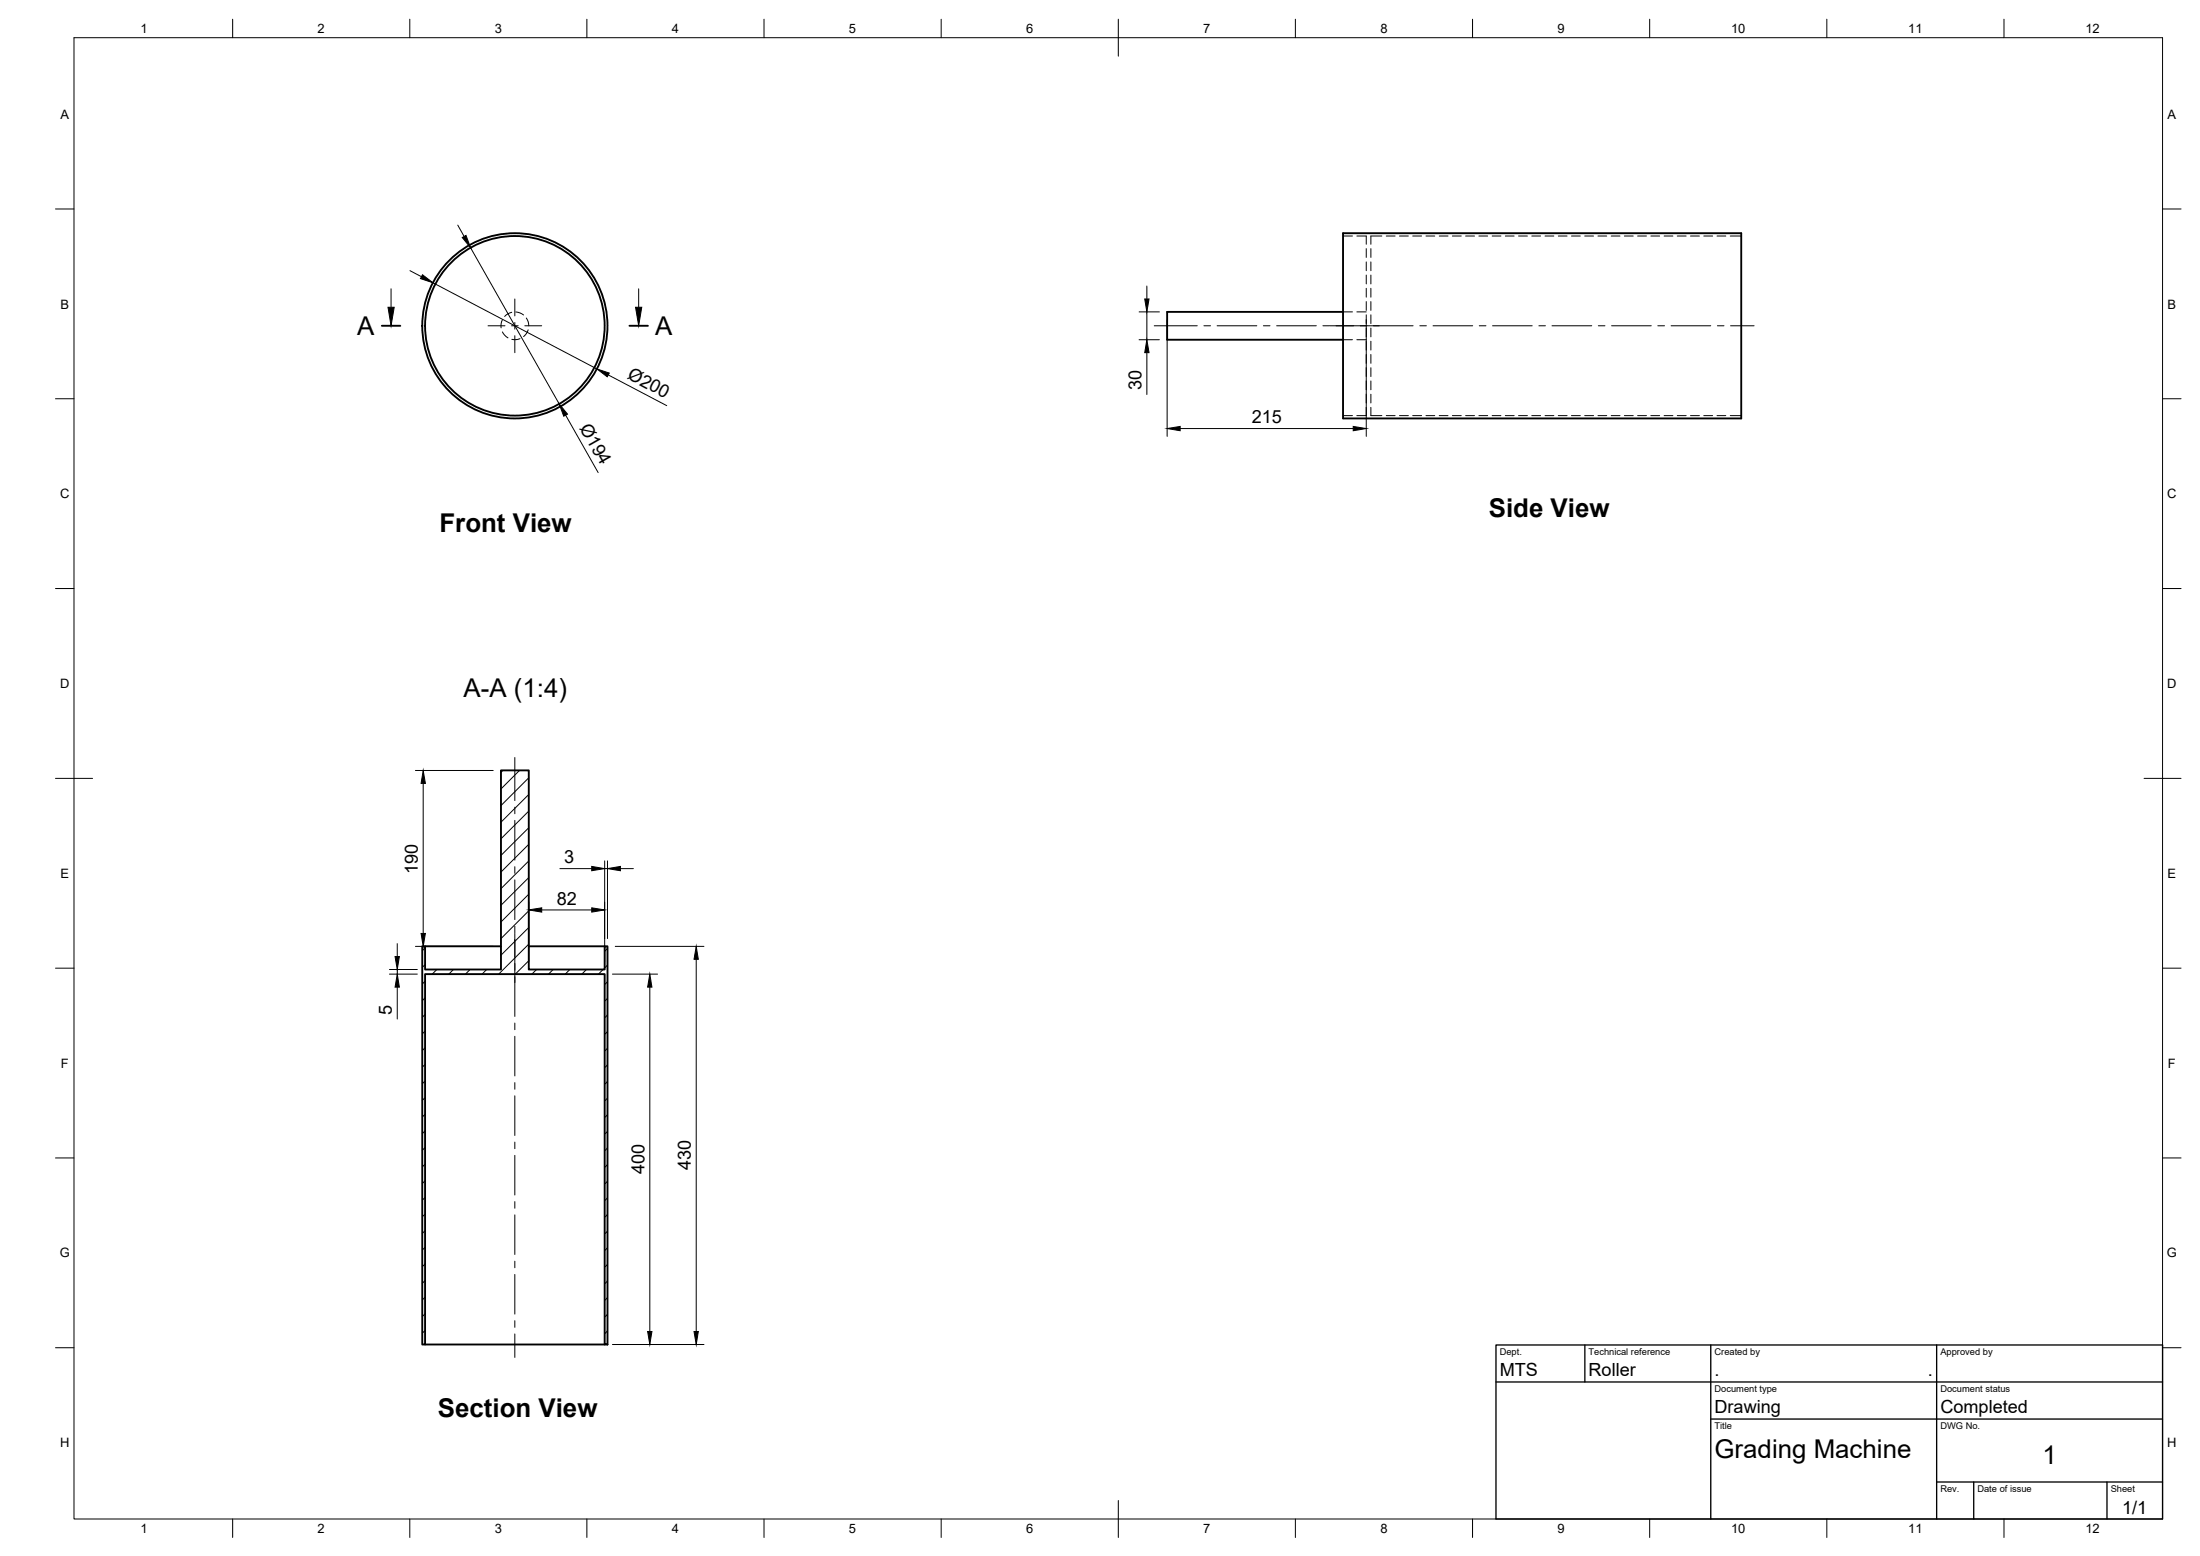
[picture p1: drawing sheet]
<svg xmlns="http://www.w3.org/2000/svg" width="594mm" height="420mm" viewBox="0 0 594 420" stroke-linecap="round" stroke-linejoin="round" font-family="sans-serif">
<!-- layer: Hidden -->
<g fill="none" stroke="#000" stroke-width=".27">
<path d="M362.7 63.7h2.5M366.4 63.7h2.5v2.3M368.9 67.1v2.4M368.9 70.7v2.4M368.9 74.3v2.4M368.9 77.9v2.3M370.2 77.9v2.3M370.2 74.3v2.4M370.2 70.7v2.4M370.2 67.1v2.4M373.1 63.7h-2.9v2.3M374.3 63.7h2.4"/>
<path d="M377.9 63.7h2.4M381.5 63.7h2.4M385.1 63.7h2.3M388.6 63.7h2.4M392.2 63.7h2.4M395.8 63.7h2.4M399.4 63.7h2.3M402.9 63.7h2.4M406.5 63.7h2.4M410.1 63.7h2.4M413.6 63.7h2.4M417.2 63.7h2.4"/>
<path d="M420.8 63.7h2.4M424.3 63.7h2.4M427.9 63.7h2.4M431.5 63.7h2.4M435.1 63.7h2.4M438.6 63.7h2.4M442.2 63.7h2.4M445.8 63.7h2.4M449.4 63.7h2.3M452.9 63.7h2.4M456.5 63.7h2.4M460.1 63.7h2.4"/>
<path d="M463.7 63.7h2.3M467.2 63.7h3M135.7 86.4l-.4 1v1.1M135.7 89.6l.6 .9 .9 .7M138.2 84.3l-1 .4-.9 .7M139.3 84.2l1.1 .3 1 .5M140.4 91.5l-1.1 .2-1.1-.1M142.1 85.9l.5 1 .2 1.1M142.6 89.1l-.5 1-.7 .8M362.7 91.7h2.5M362.7 84.2h2.5M366.4 91.7h2.5"/>
<path d="M366.4 84.2h2.5M368.9 81.4v2.4M368.9 85v2.4M368.9 88.6v2.4M368.9 92.1v2.4M368.9 95.7v2.4M368.9 99.3v2.4M370.2 99.3v2.4M370.2 95.7v2.4M370.2 92.1v2.4M370.2 88.6v2.4M370.2 85v2.4"/>
<path d="M370.2 81.4v2.4M362.7 112.2h2.5M368.9 102.9v2.3M368.9 106.4v2.4M368.9 110v2.2h-2.5M370.2 110v2.2h2.9M370.2 106.4v2.4M370.2 102.9v2.3M374.3 112.2h2.4M377.9 112.2h2.4M381.5 112.2h2.4M385.1 112.2h2.3"/>
<path d="M388.6 112.2h2.4M392.2 112.2h2.4M395.8 112.2h2.4M399.4 112.2h2.3M402.9 112.2h2.4M406.5 112.2h2.4M410.1 112.2h2.4M413.6 112.2h2.4M417.2 112.2h2.4M420.8 112.2h2.4M424.3 112.2h2.4M427.9 112.2h2.4"/>
<path d="M431.5 112.2h2.4M435.1 112.2h2.4M438.6 112.2h2.4M442.2 112.2h2.4M445.8 112.2h2.4M449.4 112.2h2.3M452.9 112.2h2.4M456.5 112.2h2.4M460.1 112.2h2.4M463.7 112.2h2.3M467.2 112.2h3"/>
</g>
<!-- layer: Visible -->
<g fill="none" stroke="#000" stroke-width=".51">
<path d="M362.7 63h107.5v50h-107.5zM362.7 84.2h-47.5v7.5h47.5M135.3 208h7.5v53.8h20.5v-6.3h.7v107.6h-.7v-100.1h-48.5v100.1h-.8v-107.6h.8v6.3h20.5zM114.8 255.5h20.5M142.8 255.5h20.5M114.8 363.1h48.5"/>
<circle cx="139" cy="88" r="24.2"/>
<circle cx="139" cy="88" r="25"/>
</g>
<!-- layer: Border -->
<g fill="none" stroke="#000" stroke-width=".27">
<path d="M20 10.2h564v400h-564zM62.8 5.2v5M110.7 5.2v5M158.5 5.2v5M206.3 5.2v5M254.1 5.2v5M302 5.2v10M349.8 5.2v5M397.6 5.2v5M445.5 5.2v5M493.3 5.2v5M541.1 5.2v5"/>
<path d="M15 56.4h5M584 56.4h5M15 107.7h5M584 107.7h5M15 158.9h5M584 158.9h5M15 210.2h10M579 210.2h10M15 261.4h5M584 261.4h5M15 312.7h5M584 312.7h5"/>
<path d="M15 363.9h5M584 363.9h5M62.8 410.2v5M110.7 410.2v5M158.5 410.2v5M206.3 410.2v5M254.1 410.2v5M302 405.2v10M349.8 410.2v5M397.6 410.2v5M445.5 410.2v5M493.3 410.2v5"/>
<path d="M541.1 410.2v5"/>
</g>
<!-- layer: TitleBlock -->
<path d="M404 363.2h180v47h-180zM404 373.2h180M428 363.2v10M462 363.2v47M523 363.2v47M462 383.2h122M523 400.2h61M533 400.2v10M569 400.2v10" fill="none" stroke="#000" stroke-width=".36"/>
<!-- layer: Hatching -->
<g fill="none" stroke="#000" stroke-width=".27">
<path d="M135.8 208l-.5 .5M140.3 208l-5 5M142.8 210l-7.5 7.5M142.8 214.5l-7.5 7.5M142.8 219l-7.5 7.5M142.8 223.5l-7.5 7.5M142.8 228l-7.5 7.5M142.8 232.5l-7.5 7.5M142.8 237l-7.5 7.5M114.8 256l-.8 .7M142.8 241.4l-7.5 7.6M142.8 245.9l-7.5 7.5"/>
<path d="M142.8 250.4l-7.5 7.5M142.8 254.9l-8.1 8.1M142.8 259.4l-3.7 3.6M164 256.1l-.7 .8M114.8 260.5l-.8 .7M114.8 265l-.8 .7M114.8 269.5l-.8 .7M114.8 273.9l-.8 .8M114.8 278.4l-.8 .8M118 261.8l-1.3 1.2M122.4 261.8l-1.2 1.2M126.9 261.8l-1.2 1.2"/>
<path d="M131.4 261.8l-1.2 1.2M144.9 261.8l-1.3 1.2M149.4 261.8l-1.3 1.2M153.9 261.8l-1.3 1.2M158.4 261.8l-1.3 1.2M162.9 261.8l-1.3 1.2M164 260.6l-.7 .8M164 265.1l-.7 .8M164 269.6l-.7 .7M164 274.1l-.7 .7M164 278.6l-.7 .7M114.8 282.9l-.8 .8"/>
<path d="M114.8 287.4l-.8 .8M114.8 291.9l-.8 .8M114.8 296.4l-.8 .7M164 283.1l-.7 .7M164 287.5l-.7 .8M164 292l-.7 .8M164 296.5l-.7 .8M114.8 300.9l-.8 .7M114.8 305.4l-.8 .7M114.8 309.9l-.8 .7M114.8 314.3l-.8 .8M114.8 318.8l-.8 .8"/>
<path d="M164 301l-.7 .8M164 305.5l-.7 .8M164 310l-.7 .7M164 314.5l-.7 .7M164 319l-.7 .7M114.8 323.3l-.8 .8M114.8 327.8l-.8 .8M114.8 332.3l-.8 .8M114.8 336.8l-.8 .7M164 323.5l-.7 .7M164 328l-.7 .7M164 332.5l-.7 .7"/>
<path d="M164 337l-.7 .7M114.8 341.3l-.8 .8M114.8 345.8l-.8 .7M114.8 350.3l-.8 .7M114.8 354.8l-.8 .7M114.8 359.3l-.8 .7M164 341.4l-.7 .8M164 345.9l-.7 .8M164 350.4l-.7 .8M164 354.9l-.7 .8M164 359.4l-.7 .8"/>
</g>
<!-- layer: Annotations -->
<path d="M103.1 88h5M170 88h5" fill="none" stroke="#000" stroke-width=".51"/>
<path d="M105.6 78v5M172.5 78v5" fill="none" stroke="#000" stroke-width=".27"/>
<path d="M104.8 83h1.6l-.8 5zM171.6 83h1.7l-.8 5z" fill="#000" stroke="#000" stroke-width=".27"/>
<!-- layer: Center Lines -->
<g fill="none" stroke="#000" stroke-width=".27">
<path d="M131.8 88h4.6M138.1 88h1.8M139 80.7v4.6M139 87.1v1.8M139 90.7v4.5M141.7 88h4.6M311.7 88h11.6M325.1 88h1.8M328.7 88h10.7M341.2 88h1.7M344.7 88h10.8M357.2 88h1.8"/>
<path d="M359.2 88h22.4M383.4 88h1.8M387 88h10.7M399.5 88h1.8M403 88h10.7M415.5 88h1.8M419.1 88h10.7M431.6 88h1.8M435.2 88h10.7M447.7 88h1.8M451.3 88h10.7M463.8 88h1.7"/>
<path d="M467.3 88h6.4M139 204.6v11.6M139 218v1.7M139 221.5v10.7M139 234v1.8M139 237.6v10.7M139 250.1v1.8M139 252.1v22.4M139 276.2v1.8M139 279.8v10.7M139 292.3v1.8M139 295.9v10.7"/>
<path d="M139 308.4v1.8M139 312v10.7M139 324.5v1.8M139 328v10.8M139 340.6v1.7M139 344.1v10.7M139 356.6v1.8M139 360.2v6.3"/>
</g>
<!-- layer: Dimensions -->
<g fill="none" stroke="#000" stroke-width=".27">
<path d="M110.7 73.1l3.1 1.6M116.9 76.3l44.3 23.3M123.6 60.8l1.7 3M127.1 66.9l23.9 42.2M309.7 77.2v3.5M307.6 84.2h5.5M307.6 91.7h5.5M309.7 84.2v7.5M309.7 95.2v11.3M315.2 86.3v31.5M368.9 86.3v31.5M152.7 112.1l8.8 15.5"/>
<path d="M164.3 101.2l15.7 8.3M318.7 115.7h46.7M112.2 208h21M114.3 211.5v40.6M151.2 234.5h8.6M163.3 232.5v27.2M163.3 234.5h.7M164 232.5v20.9M167.5 234.5h3.5M107.3 254.8v3.5M112.2 255.5h21M142.8 243.6v16.1"/>
<path d="M146.3 245.7h13.5M166.1 255.5h24M188 259v100.5M105.2 261.8h7.5M105.2 263h7.5M107.3 261.8v1.2M107.3 266.6v8.6M165.4 263h12.2M175.5 266.6v92.9M165.4 363.1h24.7"/>
</g>
<g fill="#000" stroke="#000" stroke-width=".27">
<path d="M114.1 74.2l2.8 2.1-3.4-1.1zM124.8 64.1l1-.5 1.3 3.3zM309.1 80.7h1.2l-.6 3.5zM309.7 91.7l.6 3.5h-1.2zM151 109.1l2.2 2.7-1 .6zM161.2 99.6l3.3 1.1-.5 1zM315.2 115.7l3.5-.6v1.2zM365.4 115.1l3.5 .6-3.5 .6zM114.3 208l.6 3.5h-1.2zM159.8 234l3.5 .5-3.5 .6zM164 234.5l3.5-.5v1.1zM106.7 258.3h1.1l-.5 3.5z"/>
<path d="M113.7 252.1h1.2l-.6 3.4zM142.8 245.7l3.5-.6v1.2zM159.8 245.1l3.5 .6-3.5 .6zM188 255.5l.6 3.5h-1.2zM107.3 263l.5 3.6h-1.1zM175.5 263l.5 3.6h-1.1zM174.9 359.5h1.1l-.5 3.6zM187.4 359.5h1.2l-.6 3.6z"/>
</g>
<g font-size="7">
<text x="96.4" y="90.5">A</text>
<text x="177" y="90.5">A</text>
<text x="118.7" y="143.6">Front View</text>
<text x="402" y="139.5">Side View</text>
<text x="125.2" y="188.3">A-A (1:4)</text>
<text x="118.3" y="382.7">Section View</text>
<text x="463" y="393.7">Grading Machine</text>
<text x="551.5" y="395.4">1</text>
</g>
<g font-size="4.9">
<text x="169.1" y="102.1" transform="rotate(28 169.1 102.1)">Ø200</text>
<text x="308.2" y="105.3" transform="rotate(-90 308.2 105.3)">30</text>
<text x="156.4" y="115.4" transform="rotate(60 156.4 115.4)">Ø194</text>
<text x="338" y="114.3">215</text>
<text x="152.4" y="233.1">3</text>
<text x="112.8" y="236" transform="rotate(-90 112.8 236)">190</text>
<text x="150.3" y="244.2">82</text>
<text x="105.8" y="274" transform="rotate(-90 105.8 274)">5</text>
<text x="174" y="317" transform="rotate(-90 174 317)">400</text>
<text x="186.5" y="315.9" transform="rotate(-90 186.5 315.9)">430</text>
<text x="405" y="371.7">MTS</text>
<text x="429" y="371.7">Roller</text>
<text x="463" y="371.7">.</text>
<text x="520.6" y="371.7">.</text>
<text x="463" y="381.7">Drawing</text>
<text x="524" y="381.7">Completed</text>
<text x="573.1" y="408.8">1/1</text>
</g>
<g font-size="3.5">
<text x="37.9" y="8.9">1</text>
<text x="85.8" y="8.9">2</text>
<text x="133.6" y="8.9">3</text>
<text x="181.4" y="8.9">4</text>
<text x="229.3" y="8.9">5</text>
<text x="277.1" y="8.9">6</text>
<text x="324.9" y="8.9">7</text>
<text x="372.7" y="8.9">8</text>
<text x="420.6" y="8.9">9</text>
<text x="467.4" y="8.9">10</text>
<text x="515.3" y="8.9">11</text>
<text x="563.1" y="8.9">12</text>
<text x="16.3" y="32">A</text>
<text x="585.3" y="32">A</text>
<text x="16.3" y="83.3">B</text>
<text x="585.3" y="83.3">B</text>
<text x="16.2" y="134.6">C</text>
<text x="585.2" y="134.6">C</text>
<text x="16.2" y="185.8">D</text>
<text x="585.2" y="185.8">D</text>
<text x="16.3" y="237">E</text>
<text x="585.3" y="237">E</text>
<text x="16.4" y="288.3">F</text>
<text x="585.4" y="288.3">F</text>
<text x="16.1" y="339.6">G</text>
<text x="585.1" y="339.6">G</text>
<text x="16.2" y="390.8">H</text>
<text x="585.2" y="390.8">H</text>
<text x="37.9" y="413.9">1</text>
<text x="85.8" y="413.9">2</text>
<text x="133.6" y="413.9">3</text>
<text x="181.4" y="413.9">4</text>
<text x="229.3" y="413.9">5</text>
<text x="277.1" y="413.9">6</text>
<text x="324.9" y="413.9">7</text>
<text x="372.7" y="413.9">8</text>
<text x="420.6" y="413.9">9</text>
<text x="467.4" y="413.9">10</text>
<text x="515.3" y="413.9">11</text>
<text x="563.1" y="413.9">12</text>
</g>
<g font-size="2.5">
<text x="405" y="366">Dept.</text>
<text x="429" y="366">Technical reference</text>
<text x="463" y="366">Created by</text>
<text x="524" y="366">Approved by</text>
<text x="463" y="376">Document type</text>
<text x="524" y="376">Document status</text>
<text x="463" y="386">Title</text>
<text x="524" y="386">DWG No.</text>
<text x="524" y="403">Rev.</text>
<text x="534" y="403">Date of issue</text>
<text x="570" y="403">Sheet</text>
</g>
</svg>
